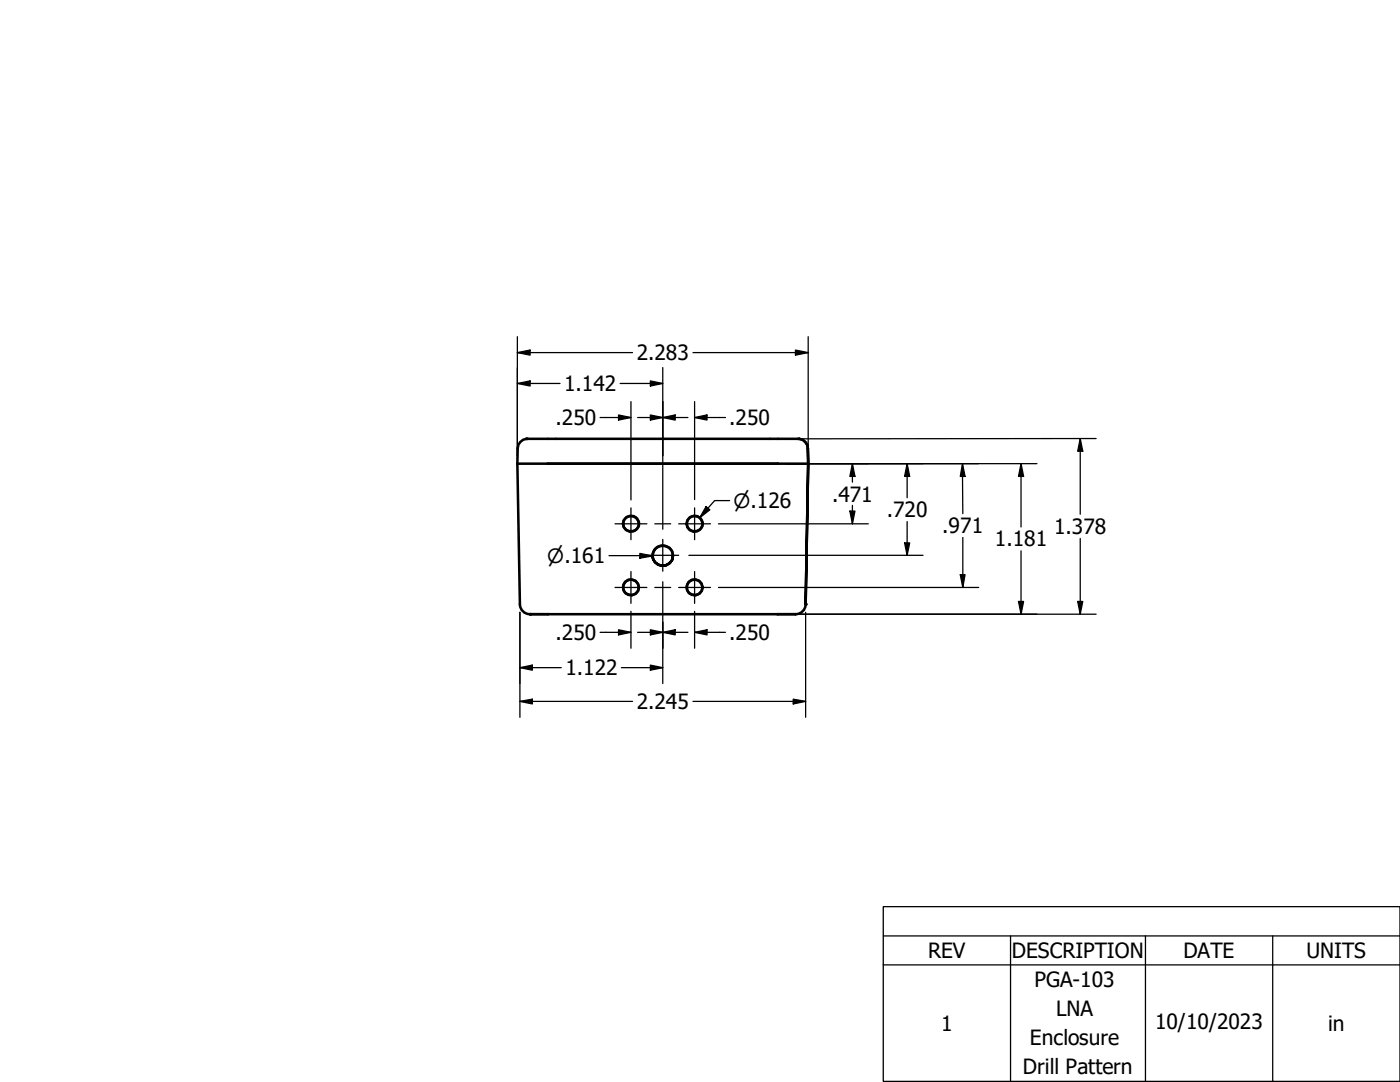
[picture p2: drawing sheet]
<svg xmlns="http://www.w3.org/2000/svg" width="279mm" height="216mm" viewBox="0 0 279 216" stroke-linecap="round" stroke-linejoin="round" font-family="sans-serif">
<!-- layer: Visible (ANSI) -->
<g fill="none" stroke="#000" stroke-width=".51">
<path d="M103.3 92.5l.5 28.1a2 2 0 0 0 2 2M103.3 92.5h58M105 87.6h54.5M105 87.6h.3M105 87.6a1.98 1.98 0 0 0-1.7 1.9v3M159.2 87.6h.3M159.5 87.6a1.98 1.98 0 0 1 1.7 1.9M161.2 89.5l.1 3zM161.3 92.5l-.5 28.1zM124.3 117.2a1.58 1.58 0 0 0 1.7 1.6 1.58 1.58 0 0 0 1.5-1.8 1.58 1.58 0 0 0-2-1.3l-.6 .3-.4 .6-.2 .6M124.3 104.5a1.59 1.59 0 0 0 2.2 1.5 1.59 1.59 0 0 0 .6-2.6 1.59 1.59 0 0 0-2.6 .5l-.2 .6M130.2 110.9a2.03 2.03 0 0 0 2.1 2 2.03 2.03 0 0 0 2-2 2.05 2.05 0 0 1-2.6 1.9 2.05 2.05 0 0 1-1.2-3 2.05 2.05 0 0 1 3.2-.5l.5 .7 .1 .9"/>
<path d="M134.3 110.7a2.04 2.04 0 0 0-2.1-1.8 2.04 2.04 0 0 0-2 2M137 117.2a1.58 1.58 0 0 0 1.7 1.6 1.58 1.58 0 0 0 1.5-1.8 1.58 1.58 0 0 0-2-1.3l-.6 .3-.4 .6-.2 .6M137 104.5a1.59 1.59 0 0 0 2.2 1.5 1.59 1.59 0 0 0 .6-2.6 1.59 1.59 0 0 0-2.6 .5l-.2 .6M105.8 122.6h3.6M109.4 122.6h45.7M155.1 122.6h3.7M160.8 120.6a2.13 2.13 0 0 1-2.6 2h-3.1"/>
<circle cx="125.9" cy="117.2" r="1.59"/>
<circle cx="125.9" cy="104.5" r="1.59"/>
<circle cx="138.6" cy="117.2" r="1.59"/>
<circle cx="138.6" cy="104.5" r="1.59"/>
</g>
<g fill="#000">
<circle cx="105" cy="87.6" r=".25"/>
<circle cx="161.2" cy="89.5" r=".25"/>
<circle cx="105.8" cy="122.6" r=".25"/>
<circle cx="160.8" cy="120.6" r=".25"/>
</g>
<!-- layer: Center Mark (ANSI) -->
<path d="M122.7 117.2h6.4M122.7 104.5h6.4M125.9 114v6.4M125.9 101.3v6.4M129.1 110.8h6.3M132.3 107.6v6.4M135.4 104.5h6.4M135.4 117.2h6.4M138.6 101.3v6.4M138.6 114v6.4" fill="none" stroke="#000" stroke-width=".25"/>
<!-- layer: Dimension (ANSI) -->
<g fill="none" stroke="#000" stroke-width=".25">
<path d="M103.3 70.4l2.5-.6v1.1zM103.3 76.5l2.5-.5v1zM103.3 70.4h22.9M103.3 67.2v23.7M103.3 76.5h8.5M123.8 76.5h8.5M129.8 76l2.5 .5-2.5 .5zM132.3 73.3v32.3M138.3 70.4h23M158.7 69.8l2.6 .6-2.6 .5zM161.3 67.2v23.7M119.8 83.3h6.1"/>
<path d="M123.4 82.8l2.5 .5-2.5 .5zM125.9 80.1v19.7M127.3 83.3h10M129.8 82.8l2.5 .5-2.5 .5zM132.3 83.3l2.4-.5v1zM133.9 92.5h73M138.6 83.3l2.5-.5v1zM138.6 83.3h6.2M138.6 80.1v19.6M145.6 99.9h-3l-3 3.4M170.1 92.5l.5 2.6h-1zM170.1 92.5v3.7"/>
<path d="M181 92.5l.5 2.6h-1zM181 92.5v6.8M192.1 92.5l.5 2.6h-1zM192.1 92.5l.1 10M203.8 92.5l.5 2.6h-1zM203.8 92.5v12.7M215.6 87.5l.5 2.5h-1zM215.6 87.5v15.1M218.8 87.5l-63.5 .1M121.5 110.9h8.7M127.7 110.4l2.5 .5-2.5 .5zM130.7 104.5h3.2"/>
<path d="M130.7 117.2h3.2M132.3 116.1v20.3M137.5 110.8h46.7M140.9 101.1l.8 .6-2.1 1.6zM143.4 104.5h29.9M143.4 117.2h51.9M169.6 102h1l-.5 2.5zM170.1 100.8v3.7M180.5 108.3h1l-.5 2.5zM181 104.1v6.7M191.6 114.7h1l-.4 2.5zM192.2 107.3v9.9"/>
<path d="M203.8 109.9v12.7M215.6 107.4v15.2M103.8 133.2l2.4-.5v1zM103.8 140l2.4-.5v1zM103.8 133.2h8.2M103.8 122.2v20.9M103.8 140h22.4M119.8 126.2h6.1M123.4 125.7l2.5 .5-2.5 .5zM124 133.2h8.3M125.9 122v7.3M127.3 126.2h10"/>
<path d="M129.8 125.7l2.5 .5-2.5 .5zM129.8 132.7l2.5 .5-2.5 .5zM132.3 126.2l2.4-.5v1zM138.3 140h22.5M138.6 126.2l2.5-.5v1zM138.6 122v7.3M138.6 126.2h6.2M156.4 122.6h62.4M158.3 139.5l2.5 .5-2.5 .5zM160.8 122.2v20.9M203.3 120h1l-.5 2.6zM215.1 120h1l-.5 2.6z"/>
</g>
<g fill="#000">
<path d="M103.3 70.4l2.5-.6v1.1zM103.3 76.5l2.5-.5v1zM129.8 76l2.5 .5-2.5 .5zM158.7 69.8l2.6 .6-2.6 .5zM123.4 82.8l2.5 .5-2.5 .5zM129.8 82.8l2.5 .5-2.5 .5zM132.3 83.3l2.4-.5v1zM138.6 83.3l2.5-.5v1zM170.1 92.5l.5 2.6h-1zM181 92.5l.5 2.6h-1zM192.1 92.5l.5 2.6h-1zM203.8 92.5l.5 2.6h-1z"/>
<path d="M215.6 87.5l.5 2.5h-1zM127.7 110.4l2.5 .5-2.5 .5zM140.9 101.1l.8 .6-2.1 1.6zM169.6 102h1l-.5 2.5zM180.5 108.3h1l-.5 2.5zM191.6 114.7h1l-.4 2.5zM103.8 133.2l2.4-.5v1zM103.8 140l2.4-.5v1zM123.4 125.7l2.5 .5-2.5 .5zM129.8 125.7l2.5 .5-2.5 .5zM129.8 132.7l2.5 .5-2.5 .5zM132.3 126.2l2.4-.5v1z"/>
<path d="M138.6 126.2l2.5-.5v1zM203.3 120h1l-.5 2.6zM215.1 120h1l-.5 2.6zM158.3 139.5l2.5 .5-2.5 .5z"/>
</g>
<!-- layer: Symbol (ANSI) -->
<path d="M176.3 186.8v-5.9h103.1v5.9M176.3 192.5h103.1M201.7 186.8v29M228.6 186.8v29M254 186.8v29M279.4 186.8h-103.1v5.7M279.4 186.8v29h-103.1v-23.3" fill="none" stroke="#000" stroke-width=".25"/>
<g font-size="4.2">
<text x="127.1" y="71.9">2.283</text>
<text x="112.6" y="78.1">1.142</text>
<text x="110.9" y="84.8">.250</text>
<text x="145.5" y="84.8">.250</text>
<text x="166.1" y="100.1">.471</text>
<text x="177" y="103.2">.720</text>
<text x="188" y="106.4">.971</text>
<text x="210.4" y="106.6">1.378</text>
<text x="198.6" y="109">1.181</text>
<text x="110.9" y="127.7">.250</text>
<text x="145.5" y="127.7">.250</text>
<text x="112.8" y="134.7">1.122</text>
<text x="127.1" y="141.5">2.245</text>
<text x="185.2" y="191.1">REV</text>
<text x="201.9" y="191.1">DESCRIPTION</text>
<text x="236.2" y="191.1">DATE</text>
<text x="260.7" y="191.1">UNITS</text>
<text x="206.4" y="197">PGA-103</text>
<text x="210.8" y="202.8">LNA</text>
<text x="187.8" y="205.7">1</text>
<text x="205.5" y="208.6">Enclosure</text>
<text x="230.5" y="205.4">10/10/2023</text>
<text x="265" y="205.7">in</text>
<text x="204.2" y="214.4">Drill Pattern</text>
</g>
<g font-size="3.9">
<text x="146.4" y="101.3">⌀.126</text>
<text x="109.2" y="112.3">⌀.161</text>
</g>
</svg>
